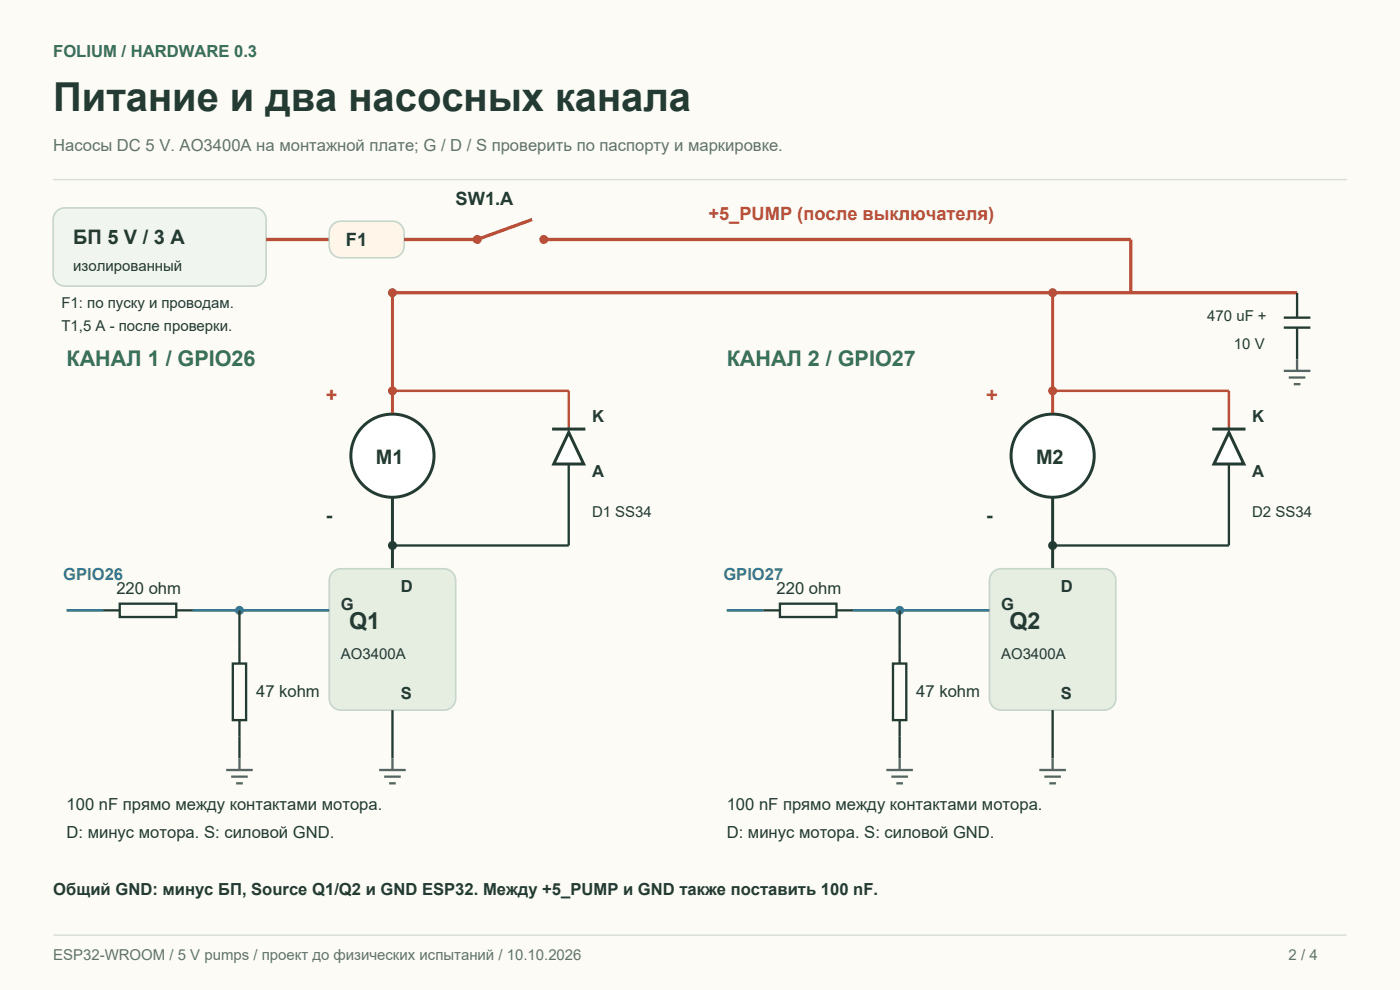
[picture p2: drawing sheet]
<svg xmlns="http://www.w3.org/2000/svg" width="297mm" height="210mm" viewBox="0 0 297 210" stroke-linecap="round" stroke-linejoin="round" font-family="sans-serif">
<path d="M0 0h297v210h-297z" fill-rule="evenodd" fill="#fcfbf6"/>
<path d="M11.3 38.1h274.4M11.3 198.4h274.4" fill="none" stroke="#d5ddd4" stroke-width=".28"/>
<path d="M12.2 44.6l1-.4 .6-.1h40.2a2.47 2.47 0 0 1 2.4 2.5v11.6a2.47 2.47 0 0 1-2.4 2.5h-40.2a2.47 2.47 0 0 1-2.5-2.5v-11.6a2.46 2.46 0 0 1 .9-2z" fill-rule="evenodd" fill="#f1f5ef" stroke="#c7d6ca" stroke-width=".35"/>
<path d="M56.4 50.8h13.4" fill="none" stroke="#b94f38" stroke-width=".71" stroke-linecap="butt"/>
<path d="M70.8 47.5l1-.5 .5-.1h11a2.47 2.47 0 0 1 2.4 2.5v2.8a2.47 2.47 0 0 1-2.4 2.5h-11a2.47 2.47 0 0 1-2.5-2.5v-2.8a2.46 2.46 0 0 1 1-1.9z" fill-rule="evenodd" fill="#fff6e9" stroke="#c7d6ca" stroke-width=".35"/>
<path d="M85.7 50.8h15.5" fill="none" stroke="#b94f38" stroke-width=".71" stroke-linecap="butt"/>
<g fill="#b94f38">
<circle cx="101.2" cy="50.8" r=".95"/>
<circle cx="115.4" cy="50.8" r=".95"/>
</g>
<path d="M112.9 46.6l-11.7 4.2M115.4 50.8h124.5v11.3M83.3 62.1h191.9" fill="none" stroke="#b94f38" stroke-width=".71" stroke-linecap="butt"/>
<path d="M272.3 67.4h5.7M272.3 69.5h5.7M275.2 62.1v5.3M275.2 69.5v6.7" fill="none" stroke="#233b32" stroke-width=".49"/>
<path d="M272.3 78.7h5.7M275.2 76.2v2.5M273.4 80.1h3.5M274.5 81.5h1.4" fill="none" stroke="#59636a" stroke-width=".49"/>
<path d="M83.3 62.1v25.7" fill="none" stroke="#b94f38" stroke-width=".63" stroke-linecap="butt"/>
<circle cx="83.3" cy="62.1" r=".95" fill="#b94f38"/>
<circle cx="83.3" cy="96.7" r="8.8" fill="#fff" stroke="#233b32" stroke-width=".63" stroke-linecap="butt"/>
<path d="M83.3 105.5v15.1" fill="none" stroke="#233b32" stroke-width=".63" stroke-linecap="butt"/>
<path d="M83.3 82.9h37.3" fill="none" stroke="#b94f38" stroke-width=".53"/>
<circle cx="83.3" cy="82.9" r=".95" fill="#b94f38"/>
<path d="M120.6 82.9v8.1" fill="none" stroke="#b94f38" stroke-width=".53"/>
<path d="M117.1 91h7.1" fill="none" stroke="#233b32" stroke-width=".63" stroke-linecap="butt"/>
<path d="M120.6 91.7l3.2 6.7h-6.3z" fill="#fff" stroke="#233b32" stroke-width=".63" stroke-linecap="butt"/>
<path d="M120.6 98.4v17.3h-37.3" fill="none" stroke="#233b32" stroke-width=".49"/>
<circle cx="83.3" cy="115.7" r=".95" fill="#233b32"/>
<path d="M70.4 121.6a2.46 2.46 0 0 1 1.9-1h21.9a2.47 2.47 0 0 1 2.5 2.5v25.1a2.47 2.47 0 0 1-2.5 2.4h-21.9a2.47 2.47 0 0 1-2.5-2.4v-25.1l.1-.5z" fill-rule="evenodd" fill="#e6eee2" stroke="#c7d6ca" stroke-width=".35"/>
<path d="M14.1 129.5h7.8M40.9 129.5h28.9" fill="none" stroke="#377897" stroke-width=".56"/>
<path d="M21.9 129.5h3.5M25.4 128.1h12v2.8h-12zM37.4 129.5h3.5" fill="none" stroke="#233b32" stroke-width=".49"/>
<circle cx="50.8" cy="129.5" r=".95" fill="#377897"/>
<path d="M50.8 129.5v11.3M49.4 140.8h2.8v12h-2.8zM50.8 152.8v8.1M83.3 150.6v10.3" fill="none" stroke="#233b32" stroke-width=".49"/>
<path d="M48 163.3h5.6M49 164.7h3.6M50.1 166.2h1.4M50.8 160.9v2.4M80.4 163.3h5.7M81.5 164.7h3.5M82.5 166.2h1.5M83.3 160.9v2.4" fill="none" stroke="#59636a" stroke-width=".49"/>
<path d="M223.3 62.1v25.7" fill="none" stroke="#b94f38" stroke-width=".63" stroke-linecap="butt"/>
<circle cx="223.3" cy="62.1" r=".95" fill="#b94f38"/>
<circle cx="223.3" cy="96.7" r="8.8" fill="#fff" stroke="#233b32" stroke-width=".63" stroke-linecap="butt"/>
<path d="M223.3 105.5v15.1" fill="none" stroke="#233b32" stroke-width=".63" stroke-linecap="butt"/>
<path d="M223.3 82.9h37.4" fill="none" stroke="#b94f38" stroke-width=".53"/>
<circle cx="223.3" cy="82.9" r=".95" fill="#b94f38"/>
<path d="M260.7 82.9v8.1" fill="none" stroke="#b94f38" stroke-width=".53"/>
<path d="M257.2 91h7" fill="none" stroke="#233b32" stroke-width=".63" stroke-linecap="butt"/>
<path d="M260.7 91.7l3.2 6.7h-6.4z" fill="#fff" stroke="#233b32" stroke-width=".63" stroke-linecap="butt"/>
<path d="M260.7 98.4v17.3h-37.4" fill="none" stroke="#233b32" stroke-width=".49"/>
<circle cx="223.3" cy="115.7" r=".95" fill="#233b32"/>
<path d="M210.8 121.2l1-.5 .6-.1h21.8a2.47 2.47 0 0 1 2.5 2.5v25.1a2.47 2.47 0 0 1-2.5 2.4h-21.8a2.47 2.47 0 0 1-2.5-2.4v-25.1a2.46 2.46 0 0 1 .9-1.9z" fill-rule="evenodd" fill="#e6eee2" stroke="#c7d6ca" stroke-width=".35"/>
<path d="M154.2 129.5h7.7M181 129.5h28.9" fill="none" stroke="#377897" stroke-width=".56"/>
<path d="M161.9 129.5h3.6M165.5 128.1h11.9v2.8h-11.9zM177.4 129.5h3.6" fill="none" stroke="#233b32" stroke-width=".49"/>
<circle cx="190.9" cy="129.5" r=".95" fill="#377897"/>
<path d="M190.9 129.5v11.3M189.4 140.8h2.9v12h-2.9zM190.9 152.8v8.1M223.3 150.6v10.3" fill="none" stroke="#233b32" stroke-width=".49"/>
<path d="M188 163.3h5.7M189.1 164.7h3.5M190.1 166.2h1.5M190.9 160.9v2.4M220.5 163.3h5.6M221.5 164.7h3.6M222.6 166.2h1.4M223.3 160.9v2.4" fill="none" stroke="#59636a" stroke-width=".49"/>
<text font-size="8.5" fill="#233b32" x="11.3" y="23.6">Питание и два насосных канала</text>
<g font-size="4.9" fill="#233b32">
<text x="74.1" y="133.3">Q1</text>
<text x="214.1" y="133.3">Q2</text>
</g>
<g font-size="4.6" fill="#397357">
<text x="14.1" y="77.6">КАНАЛ 1 / GPIO26</text>
<text x="154.2" y="77.6">КАНАЛ 2 / GPIO27</text>
</g>
<g font-size="4.2" fill="#233b32">
<text x="15.5" y="51.9">БП 5 V / 3 A</text>
<text x="79.7" y="98.4">M1</text>
<text x="219.8" y="98.4">M2</text>
<text x="69.1" y="110.8">-</text>
<text x="209.2" y="110.8">-</text>
</g>
<g font-size="4.2" fill="#b94f38">
<text x="69.1" y="85.4">+</text>
<text x="209.2" y="85.4">+</text>
</g>
<g font-size="3.9" fill="#233b32">
<text x="96.7" y="43.4">SW1.A</text>
<text x="73.4" y="52.2">F1</text>
</g>
<text font-size="3.9" fill="#b94f38" x="150.3" y="46.6">+5_PUMP (после выключателя)</text>
<text font-size="3.5" fill="#397357" x="11.3" y="12">FOLIUM / HARDWARE 0.3</text>
<text font-size="3.5" fill="#62736a" x="11.3" y="32.1">Насосы DC 5 V. AO3400A на монтажной плате; G / D / S проверить по паспорту и маркировке.</text>
<g font-size="3.5" fill="#233b32">
<text x="125.6" y="89.6">K</text>
<text x="265.6" y="89.6">K</text>
<text x="125.6" y="101.2">A</text>
<text x="265.6" y="101.2">A</text>
<text x="24.7" y="125.9">220 ohm</text>
<text x="85" y="125.6">D</text>
<text x="164.7" y="125.9">220 ohm</text>
<text x="225.1" y="125.6">D</text>
<text x="72.3" y="129.5">G</text>
<text x="212.4" y="129.5">G</text>
<text x="54.3" y="147.8">47 kohm</text>
<text x="85" y="148.2">S</text>
<text x="194.4" y="147.8">47 kohm</text>
<text x="225.1" y="148.2">S</text>
<text x="14.1" y="171.8">100 nF прямо между контактами мотора.</text>
<text x="154.2" y="171.8">100 nF прямо между контактами мотора.</text>
<text x="14.1" y="177.8">D: минус мотора. S: силовой GND.</text>
<text x="154.2" y="177.8">D: минус мотора. S: силовой GND.</text>
<text x="11.3" y="189.8">Общий GND: минус БП, Source Q1/Q2 и GND ESP32. Между +5_PUMP и GND также поставить 100 nF.</text>
</g>
<g font-size="3.5" fill="#377897">
<text x="13.4" y="123.1">GPIO26</text>
<text x="153.5" y="123.1">GPIO27</text>
</g>
<g font-size="3.2" fill="#233b32">
<text x="15.5" y="57.5">изолированный</text>
<text x="13.1" y="65.3">F1: по пуску и проводам.</text>
<text x="13.1" y="70.2">T1,5 A - после проверки.</text>
<text x="256.1" y="68.1">470 uF +</text>
<text x="261.8" y="74.1">10 V</text>
<text x="125.6" y="109.7">D1 SS34</text>
<text x="265.6" y="109.7">D2 SS34</text>
<text x="72.3" y="139.7">AO3400A</text>
<text x="212.4" y="139.7">AO3400A</text>
</g>
<g font-size="3.2" fill="#62736a">
<text x="11.3" y="203.6">ESP32-WROOM / 5 V pumps / проект до физических испытаний / 10.10.2026</text>
<text x="273.4" y="203.6">2 / 4</text>
</g>
</svg>
